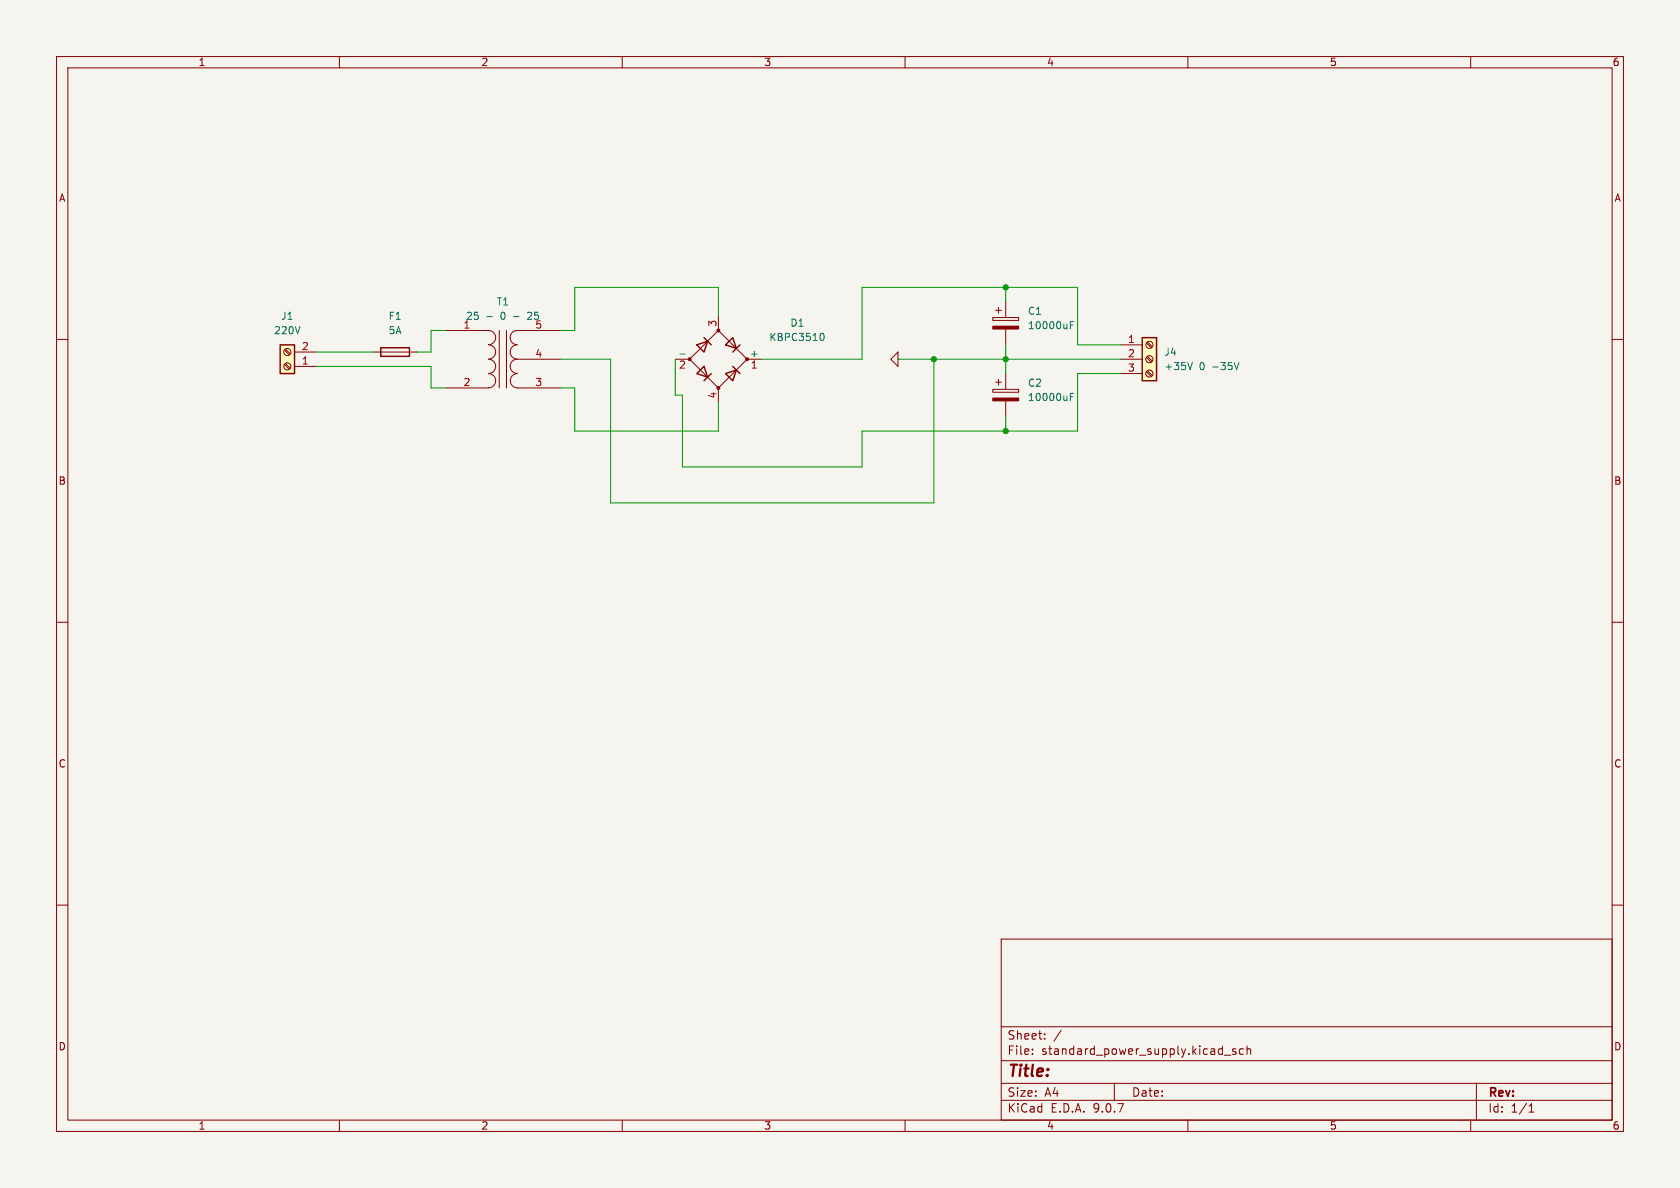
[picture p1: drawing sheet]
(kicad_sch
 (version 20250114)
 (generator "eeschema")
 (generator_version "9.0")
 (paper "A4")
 (lib_symbols
  (symbol "Connector:Screw_Terminal_01x02"
   (pin_names
    (offset 1.016) (hide yes)) (exclude_from_sim no) (in_bom yes) (on_board yes)
   (property "Reference" "J" (at 0 2.54 0) (effects (font (size 1.27 1.27))))
   (property "Value" "Screw_Terminal_01x02" (at 0 -5.08 0) (effects (font (size 1.27 1.27))))
   (property "Footprint" "" (at 0 0 0) (effects (font (size 1.27 1.27)) (hide yes)))
   (property "Datasheet" "~" (at 0 0 0) (effects (font (size 1.27 1.27)) (hide yes)))
   (property "Description" "Generic screw terminal, single row, 01x02, script generated (kicad-library-utils/schlib/autogen/connector/)" (at 0 0 0) (effects (font (size 1.27 1.27)) (hide yes)))
   (symbol "Screw_Terminal_01x02_1_1"
    (rectangle (start -1.27 1.27) (end 1.27 -3.81) (stroke (width 0.254) (type default)) (fill (type background)))
    (polyline (pts (xy -0.5334 0.3302) (xy 0.3302 -0.508)) (stroke (width 0.1524) (type default)) (fill (type none)))
    (polyline (pts (xy -0.5334 -2.2098) (xy 0.3302 -3.048)) (stroke (width 0.1524) (type default)) (fill (type none)))
    (polyline (pts (xy -0.3556 0.508) (xy 0.508 -0.3302)) (stroke (width 0.1524) (type default)) (fill (type none)))
    (polyline (pts (xy -0.3556 -2.032) (xy 0.508 -2.8702)) (stroke (width 0.1524) (type default)) (fill (type none)))
    (circle (center 0 0) (radius 0.635) (stroke (width 0.1524) (type default)) (fill (type none)))
    (circle (center 0 -2.54) (radius 0.635) (stroke (width 0.1524) (type default)) (fill (type none)))
    (pin passive line (at -5.08 0 0) (length 3.81) (name "Pin_1" (effects (font (size 1.27 1.27)))) (number "1" (effects (font (size 1.27 1.27)))))
    (pin passive line (at -5.08 -2.54 0) (length 3.81) (name "Pin_2" (effects (font (size 1.27 1.27)))) (number "2" (effects (font (size 1.27 1.27))))))
   (embedded_fonts no))
  (symbol "Connector:Screw_Terminal_01x03"
   (pin_names
    (offset 1.016) (hide yes)) (exclude_from_sim no) (in_bom yes) (on_board yes)
   (property "Reference" "J" (at 0 5.08 0) (effects (font (size 1.27 1.27))))
   (property "Value" "Screw_Terminal_01x03" (at 0 -5.08 0) (effects (font (size 1.27 1.27))))
   (property "Footprint" "" (at 0 0 0) (effects (font (size 1.27 1.27)) (hide yes)))
   (property "Datasheet" "~" (at 0 0 0) (effects (font (size 1.27 1.27)) (hide yes)))
   (property "Description" "Generic screw terminal, single row, 01x03, script generated (kicad-library-utils/schlib/autogen/connector/)" (at 0 0 0) (effects (font (size 1.27 1.27)) (hide yes)))
   (symbol "Screw_Terminal_01x03_1_1"
    (rectangle (start -1.27 3.81) (end 1.27 -3.81) (stroke (width 0.254) (type default)) (fill (type background)))
    (polyline (pts (xy -0.5334 2.8702) (xy 0.3302 2.032)) (stroke (width 0.1524) (type default)) (fill (type none)))
    (polyline (pts (xy -0.5334 0.3302) (xy 0.3302 -0.508)) (stroke (width 0.1524) (type default)) (fill (type none)))
    (polyline (pts (xy -0.5334 -2.2098) (xy 0.3302 -3.048)) (stroke (width 0.1524) (type default)) (fill (type none)))
    (polyline (pts (xy -0.3556 3.048) (xy 0.508 2.2098)) (stroke (width 0.1524) (type default)) (fill (type none)))
    (polyline (pts (xy -0.3556 0.508) (xy 0.508 -0.3302)) (stroke (width 0.1524) (type default)) (fill (type none)))
    (polyline (pts (xy -0.3556 -2.032) (xy 0.508 -2.8702)) (stroke (width 0.1524) (type default)) (fill (type none)))
    (circle (center 0 2.54) (radius 0.635) (stroke (width 0.1524) (type default)) (fill (type none)))
    (circle (center 0 0) (radius 0.635) (stroke (width 0.1524) (type default)) (fill (type none)))
    (circle (center 0 -2.54) (radius 0.635) (stroke (width 0.1524) (type default)) (fill (type none)))
    (pin passive line (at -5.08 2.54 0) (length 3.81) (name "Pin_1" (effects (font (size 1.27 1.27)))) (number "1" (effects (font (size 1.27 1.27)))))
    (pin passive line (at -5.08 0 0) (length 3.81) (name "Pin_2" (effects (font (size 1.27 1.27)))) (number "2" (effects (font (size 1.27 1.27)))))
    (pin passive line (at -5.08 -2.54 0) (length 3.81) (name "Pin_3" (effects (font (size 1.27 1.27)))) (number "3" (effects (font (size 1.27 1.27))))))
   (embedded_fonts no))
  (symbol "Device:C_Polarized"
   (pin_numbers (hide yes))
   (pin_names
    (offset 0.254)) (exclude_from_sim no) (in_bom yes) (on_board yes)
   (property "Reference" "C" (at 0.635 2.54 0) (effects (font (size 1.27 1.27)) (justify left)))
   (property "Value" "C_Polarized" (at 0.635 -2.54 0) (effects (font (size 1.27 1.27)) (justify left)))
   (property "Footprint" "" (at 0.9652 -3.81 0) (effects (font (size 1.27 1.27)) (hide yes)))
   (property "Datasheet" "~" (at 0 0 0) (effects (font (size 1.27 1.27)) (hide yes)))
   (property "Description" "Polarized capacitor" (at 0 0 0) (effects (font (size 1.27 1.27)) (hide yes)))
   (symbol "C_Polarized_0_1"
    (rectangle (start -2.286 0.508) (end 2.286 1.016) (stroke (width 0) (type default)) (fill (type none)))
    (polyline (pts (xy -1.778 2.286) (xy -0.762 2.286)) (stroke (width 0) (type default)) (fill (type none)))
    (polyline (pts (xy -1.27 2.794) (xy -1.27 1.778)) (stroke (width 0) (type default)) (fill (type none)))
    (rectangle (start 2.286 -0.508) (end -2.286 -1.016) (stroke (width 0) (type default)) (fill (type outline))))
   (symbol "C_Polarized_1_1"
    (pin passive line (at 0 3.81 270) (length 2.794) (name "~" (effects (font (size 1.27 1.27)))) (number "1" (effects (font (size 1.27 1.27)))))
    (pin passive line (at 0 -3.81 90) (length 2.794) (name "~" (effects (font (size 1.27 1.27)))) (number "2" (effects (font (size 1.27 1.27))))))
   (embedded_fonts no))
  (symbol "Device:D_Bridge_+-AA"
   (pin_names
    (offset 0)) (exclude_from_sim no) (in_bom yes) (on_board yes)
   (property "Reference" "D" (at 2.54 6.985 0) (effects (font (size 1.27 1.27)) (justify left)))
   (property "Value" "D_Bridge_+-AA" (at 2.54 5.08 0) (effects (font (size 1.27 1.27)) (justify left)))
   (property "Footprint" "" (at 0 0 0) (effects (font (size 1.27 1.27)) (hide yes)))
   (property "Datasheet" "~" (at 0 0 0) (effects (font (size 1.27 1.27)) (hide yes)))
   (property "Description" "Diode bridge, +ve/-ve/AC/AC" (at 0 0 0) (effects (font (size 1.27 1.27)) (hide yes)))
   (symbol "D_Bridge_+-AA_0_1"
    (circle (center -5.08 0) (radius 0.254) (stroke (width 0) (type default)) (fill (type outline)))
    (polyline (pts (xy -5.08 0) (xy 0 -5.08) (xy 5.08 0) (xy 0 5.08) (xy -5.08 0)) (stroke (width 0) (type default)) (fill (type none)))
    (polyline (pts (xy -3.81 2.54) (xy -2.54 1.27) (xy -1.905 3.175) (xy -3.81 2.54)) (stroke (width 0.254) (type default)) (fill (type none)))
    (polyline (pts (xy -2.54 3.81) (xy -1.27 2.54)) (stroke (width 0.254) (type default)) (fill (type none)))
    (polyline (pts (xy -2.54 -1.27) (xy -3.81 -2.54) (xy -1.905 -3.175) (xy -2.54 -1.27)) (stroke (width 0.254) (type default)) (fill (type none)))
    (polyline (pts (xy -1.27 -2.54) (xy -2.54 -3.81)) (stroke (width 0.254) (type default)) (fill (type none)))
    (circle (center 0 5.08) (radius 0.254) (stroke (width 0) (type default)) (fill (type outline)))
    (circle (center 0 -5.08) (radius 0.254) (stroke (width 0) (type default)) (fill (type outline)))
    (polyline (pts (xy 1.27 2.54) (xy 2.54 3.81) (xy 3.175 1.905) (xy 1.27 2.54)) (stroke (width 0.254) (type default)) (fill (type none)))
    (polyline (pts (xy 2.54 1.27) (xy 3.81 2.54)) (stroke (width 0.254) (type default)) (fill (type none)))
    (polyline (pts (xy 2.54 -1.27) (xy 3.81 -2.54)) (stroke (width 0.254) (type default)) (fill (type none)))
    (polyline (pts (xy 3.175 -1.905) (xy 1.27 -2.54) (xy 2.54 -3.81) (xy 3.175 -1.905)) (stroke (width 0.254) (type default)) (fill (type none)))
    (circle (center 5.08 0) (radius 0.254) (stroke (width 0) (type default)) (fill (type outline))))
   (symbol "D_Bridge_+-AA_1_1"
    (pin passive line (at -7.62 0 0) (length 2.54) (name "-" (effects (font (size 1.27 1.27)))) (number "2" (effects (font (size 1.27 1.27)))))
    (pin passive line (at 0 7.62 270) (length 2.54) (name "~" (effects (font (size 1.27 1.27)))) (number "3" (effects (font (size 1.27 1.27)))))
    (pin passive line (at 0 -7.62 90) (length 2.54) (name "~" (effects (font (size 1.27 1.27)))) (number "4" (effects (font (size 1.27 1.27)))))
    (pin passive line (at 7.62 0 180) (length 2.54) (name "+" (effects (font (size 1.27 1.27)))) (number "1" (effects (font (size 1.27 1.27))))))
   (embedded_fonts no))
  (symbol "Device:Fuse"
   (pin_numbers (hide yes))
   (pin_names
    (offset 0)) (exclude_from_sim no) (in_bom yes) (on_board yes)
   (property "Reference" "F" (at 2.032 0 90) (effects (font (size 1.27 1.27))))
   (property "Value" "Fuse" (at -1.905 0 90) (effects (font (size 1.27 1.27))))
   (property "Footprint" "" (at -1.778 0 90) (effects (font (size 1.27 1.27)) (hide yes)))
   (property "Datasheet" "~" (at 0 0 0) (effects (font (size 1.27 1.27)) (hide yes)))
   (property "Description" "Fuse" (at 0 0 0) (effects (font (size 1.27 1.27)) (hide yes)))
   (symbol "Fuse_0_1"
    (rectangle (start -0.762 -2.54) (end 0.762 2.54) (stroke (width 0.254) (type default)) (fill (type none)))
    (polyline (pts (xy 0 2.54) (xy 0 -2.54)) (stroke (width 0) (type default)) (fill (type none))))
   (symbol "Fuse_1_1"
    (pin passive line (at 0 3.81 270) (length 1.27) (name "~" (effects (font (size 1.27 1.27)))) (number "1" (effects (font (size 1.27 1.27)))))
    (pin passive line (at 0 -3.81 90) (length 1.27) (name "~" (effects (font (size 1.27 1.27)))) (number "2" (effects (font (size 1.27 1.27))))))
   (embedded_fonts no))
  (symbol "Device:Transformer_1P_SS"
   (pin_names
    (offset 1.016) (hide yes)) (exclude_from_sim no) (in_bom yes) (on_board yes)
   (property "Reference" "T" (at 0 6.35 0) (effects (font (size 1.27 1.27))))
   (property "Value" "Transformer_1P_SS" (at 0 -7.62 0) (effects (font (size 1.27 1.27))))
   (property "Footprint" "" (at 0 0 0) (effects (font (size 1.27 1.27)) (hide yes)))
   (property "Datasheet" "~" (at 0 0 0) (effects (font (size 1.27 1.27)) (hide yes)))
   (property "Description" "Transformer, single primary, split secondary" (at 0 0 0) (effects (font (size 1.27 1.27)) (hide yes)))
   (symbol "Transformer_1P_SS_0_1"
    (arc (start -1.27 3.81) (mid -1.656 2.9336) (end -2.54 2.5654) (stroke (width 0) (type default)) (fill (type none)))
    (arc (start -1.27 1.27) (mid -1.656 0.3936) (end -2.54 0.0254) (stroke (width 0) (type default)) (fill (type none)))
    (arc (start -1.27 -1.27) (mid -1.656 -2.1464) (end -2.54 -2.5146) (stroke (width 0) (type default)) (fill (type none)))
    (arc (start -1.27 -3.81) (mid -1.656 -4.6864) (end -2.54 -5.0546) (stroke (width 0) (type default)) (fill (type none)))
    (arc (start -2.54 5.08) (mid -1.642 4.708) (end -1.27 3.81) (stroke (width 0) (type default)) (fill (type none)))
    (arc (start -2.54 2.54) (mid -1.642 2.168) (end -1.27 1.27) (stroke (width 0) (type default)) (fill (type none)))
    (arc (start -2.54 0) (mid -1.642 -0.372) (end -1.27 -1.27) (stroke (width 0) (type default)) (fill (type none)))
    (arc (start -2.54 -2.54) (mid -1.642 -2.912) (end -1.27 -3.81) (stroke (width 0) (type default)) (fill (type none)))
    (polyline (pts (xy -0.635 5.08) (xy -0.635 -5.08)) (stroke (width 0) (type default)) (fill (type none)))
    (polyline (pts (xy 0.635 -5.08) (xy 0.635 5.08)) (stroke (width 0) (type default)) (fill (type none)))
    (arc (start 1.2954 3.81) (mid 1.6457 4.7117) (end 2.54 5.08) (stroke (width 0) (type default)) (fill (type none)))
    (arc (start 1.2954 1.27) (mid 1.6457 2.1717) (end 2.54 2.54) (stroke (width 0) (type default)) (fill (type none)))
    (arc (start 1.2954 -1.27) (mid 1.6457 -0.3683) (end 2.54 0) (stroke (width 0) (type default)) (fill (type none)))
    (arc (start 2.54 2.5654) (mid 1.6599 2.9299) (end 1.2954 3.81) (stroke (width 0) (type default)) (fill (type none)))
    (arc (start 2.54 0.0254) (mid 1.6599 0.3899) (end 1.2954 1.27) (stroke (width 0) (type default)) (fill (type none)))
    (arc (start 2.54 -2.5146) (mid 1.6599 -2.1501) (end 1.2954 -1.27) (stroke (width 0) (type default)) (fill (type none)))
    (arc (start 1.3208 -3.81) (mid 1.6711 -2.9085) (end 2.5654 -2.54) (stroke (width 0) (type default)) (fill (type none)))
    (arc (start 2.5654 -5.0546) (mid 1.6851 -4.6902) (end 1.3208 -3.81) (stroke (width 0) (type default)) (fill (type none))))
   (symbol "Transformer_1P_SS_1_1"
    (pin passive line (at -10.16 5.08 0) (length 7.62) (name "AA" (effects (font (size 1.27 1.27)))) (number "1" (effects (font (size 1.27 1.27)))))
    (pin passive line (at -10.16 -5.08 0) (length 7.62) (name "AB" (effects (font (size 1.27 1.27)))) (number "2" (effects (font (size 1.27 1.27)))))
    (pin passive line (at 10.16 5.08 180) (length 7.62) (name "SB" (effects (font (size 1.27 1.27)))) (number "5" (effects (font (size 1.27 1.27)))))
    (pin passive line (at 10.16 0 180) (length 7.62) (name "SC" (effects (font (size 1.27 1.27)))) (number "4" (effects (font (size 1.27 1.27)))))
    (pin passive line (at 10.16 -5.08 180) (length 7.62) (name "SA" (effects (font (size 1.27 1.27)))) (number "3" (effects (font (size 1.27 1.27))))))
   (embedded_fonts no))
  (symbol "Simulation_SPICE:0"
   (power)
   (pin_numbers (hide yes))
   (pin_names
    (offset 0) (hide yes)) (exclude_from_sim no) (in_bom yes) (on_board yes)
   (property "Reference" "#GND" (at 0 -5.08 0) (effects (font (size 1.27 1.27)) (hide yes)))
   (property "Value" "0" (at 0 -2.54 0) (effects (font (size 1.27 1.27))))
   (property "Footprint" "" (at 0 0 0) (effects (font (size 1.27 1.27)) (hide yes)))
   (property "Datasheet" "https://ngspice.sourceforge.io/docs/ngspice-html-manual/manual.xhtml#subsec_Circuit_elements__device" (at 0 -10.16 0) (effects (font (size 1.27 1.27)) (hide yes)))
   (property "Description" "0V reference potential for simulation" (at 0 -7.62 0) (effects (font (size 1.27 1.27)) (hide yes)))
   (symbol "0_0_1"
    (polyline (pts (xy -1.27 0) (xy 0 -1.27) (xy 1.27 0) (xy -1.27 0)) (stroke (width 0) (type default)) (fill (type none))))
   (symbol "0_1_1"
    (pin power_in line (at 0 0 0) (length 0) (name "~" (effects (font (size 1.016 1.016)))) (number "1" (effects (font (size 1.016 1.016))))))
   (embedded_fonts no)))
 (junction
  (at 177.8 50.8)
  (diameter 0)
  (color 0 0 0 0))
 (junction
  (at 177.8 76.2)
  (diameter 0)
  (color 0 0 0 0))
 (junction
  (at 165.1 63.5)
  (diameter 0)
  (color 0 0 0 0))
 (junction
  (at 177.8 63.5)
  (diameter 0)
  (color 0 0 0 0))
 (wire
  (pts (xy 152.4 76.2) (xy 177.8 76.2))
  (stroke (width 0) (type default)))
 (wire
  (pts (xy 190.5 66.04) (xy 198.12 66.04))
  (stroke (width 0) (type default)))
 (wire
  (pts (xy 158.75 63.5) (xy 165.1 63.5))
  (stroke (width 0) (type default)))
 (wire
  (pts (xy 152.4 50.8) (xy 177.8 50.8))
  (stroke (width 0) (type default)))
 (wire
  (pts (xy 127 71.12) (xy 127 76.2))
  (stroke (width 0) (type default)))
 (wire
  (pts (xy 152.4 63.5) (xy 152.4 50.8))
  (stroke (width 0) (type default)))
 (wire
  (pts (xy 120.65 82.55) (xy 120.65 69.85))
  (stroke (width 0) (type default)))
 (wire
  (pts (xy 127 50.8) (xy 127 55.88))
  (stroke (width 0) (type default)))
 (wire
  (pts (xy 152.4 82.55) (xy 152.4 76.2))
  (stroke (width 0) (type default)))
 (wire
  (pts (xy 76.2 62.23) (xy 76.2 58.42))
  (stroke (width 0) (type default)))
 (wire
  (pts (xy 177.8 63.5) (xy 198.12 63.5))
  (stroke (width 0) (type default)))
 (wire
  (pts (xy 190.5 50.8) (xy 190.5 60.96))
  (stroke (width 0) (type default)))
 (wire
  (pts (xy 101.6 68.58) (xy 101.6 76.2))
  (stroke (width 0) (type default)))
 (wire
  (pts (xy 76.2 58.42) (xy 78.74 58.42))
  (stroke (width 0) (type default)))
 (wire
  (pts (xy 177.8 60.96) (xy 177.8 63.5))
  (stroke (width 0) (type default)))
 (wire
  (pts (xy 165.1 88.9) (xy 165.1 63.5))
  (stroke (width 0) (type default)))
 (wire
  (pts (xy 99.06 68.58) (xy 101.6 68.58))
  (stroke (width 0) (type default)))
 (wire
  (pts (xy 177.8 50.8) (xy 190.5 50.8))
  (stroke (width 0) (type default)))
 (wire
  (pts (xy 101.6 58.42) (xy 101.6 50.8))
  (stroke (width 0) (type default)))
 (wire
  (pts (xy 101.6 50.8) (xy 127 50.8))
  (stroke (width 0) (type default)))
 (wire
  (pts (xy 99.06 58.42) (xy 101.6 58.42))
  (stroke (width 0) (type default)))
 (wire
  (pts (xy 120.65 69.85) (xy 119.38 69.85))
  (stroke (width 0) (type default)))
 (wire
  (pts (xy 76.2 64.77) (xy 76.2 68.58))
  (stroke (width 0) (type default)))
 (wire
  (pts (xy 177.8 50.8) (xy 177.8 53.34))
  (stroke (width 0) (type default)))
 (wire
  (pts (xy 76.2 68.58) (xy 78.74 68.58))
  (stroke (width 0) (type default)))
 (wire
  (pts (xy 55.88 62.23) (xy 66.04 62.23))
  (stroke (width 0) (type default)))
 (wire
  (pts (xy 134.62 63.5) (xy 152.4 63.5))
  (stroke (width 0) (type default)))
 (wire
  (pts (xy 73.66 62.23) (xy 76.2 62.23))
  (stroke (width 0) (type default)))
 (wire
  (pts (xy 190.5 76.2) (xy 190.5 66.04))
  (stroke (width 0) (type default)))
 (wire
  (pts (xy 55.88 64.77) (xy 76.2 64.77))
  (stroke (width 0) (type default)))
 (wire
  (pts (xy 107.95 88.9) (xy 165.1 88.9))
  (stroke (width 0) (type default)))
 (wire
  (pts (xy 99.06 63.5) (xy 107.95 63.5))
  (stroke (width 0) (type default)))
 (wire
  (pts (xy 119.38 63.5) (xy 119.38 69.85))
  (stroke (width 0) (type default)))
 (wire
  (pts (xy 177.8 73.66) (xy 177.8 76.2))
  (stroke (width 0) (type default)))
 (wire
  (pts (xy 177.8 76.2) (xy 190.5 76.2))
  (stroke (width 0) (type default)))
 (wire
  (pts (xy 120.65 82.55) (xy 152.4 82.55))
  (stroke (width 0) (type default)))
 (wire
  (pts (xy 165.1 63.5) (xy 177.8 63.5))
  (stroke (width 0) (type default)))
 (wire
  (pts (xy 190.5 60.96) (xy 198.12 60.96))
  (stroke (width 0) (type default)))
 (wire
  (pts (xy 101.6 76.2) (xy 127 76.2))
  (stroke (width 0) (type default)))
 (wire
  (pts (xy 177.8 63.5) (xy 177.8 66.04))
  (stroke (width 0) (type default)))
 (wire
  (pts (xy 107.95 63.5) (xy 107.95 88.9))
  (stroke (width 0) (type default)))
 (symbol
  (lib_id "Device:Fuse")
  (at 69.85 62.23 90)
  (unit 1)
  (exclude_from_sim no)
  (in_bom yes)
  (on_board yes)
  (dnp no)
  (fields_autoplaced yes)
  (property "Reference" "F1" (at 69.85 55.88 90) (effects (font (size 1.27 1.27))))
  (property "Value" "5A" (at 69.85 58.42 90) (effects (font (size 1.27 1.27))))
  (property "Footprint" "" (at 69.85 64.008 90) (effects (font (size 1.27 1.27)) (hide yes)))
  (property "Datasheet" "~" (at 69.85 62.23 0) (effects (font (size 1.27 1.27)) (hide yes)))
  (property "Description" "Fuse" (at 69.85 62.23 0) (effects (font (size 1.27 1.27)) (hide yes)))
  (pin "2")
  (pin "1"))
 (symbol
  (lib_id "Connector:Screw_Terminal_01x02")
  (at 50.8 64.77 180)
  (unit 1)
  (exclude_from_sim no)
  (in_bom yes)
  (on_board yes)
  (dnp no)
  (fields_autoplaced yes)
  (property "Reference" "J1" (at 50.8 55.88 0) (effects (font (size 1.27 1.27))))
  (property "Value" "220V" (at 50.8 58.42 0) (effects (font (size 1.27 1.27))))
  (property "Footprint" "" (at 50.8 64.77 0) (effects (font (size 1.27 1.27)) (hide yes)))
  (property "Datasheet" "~" (at 50.8 64.77 0) (effects (font (size 1.27 1.27)) (hide yes)))
  (property "Description" "Generic screw terminal, single row, 01x02, script generated (kicad-library-utils/schlib/autogen/connector/)" (at 50.8 64.77 0) (effects (font (size 1.27 1.27)) (hide yes)))
  (pin "2")
  (pin "1"))
 (symbol
  (lib_id "Device:C_Polarized")
  (at 177.8 69.85 0)
  (unit 1)
  (exclude_from_sim no)
  (in_bom yes)
  (on_board yes)
  (dnp no)
  (fields_autoplaced yes)
  (property "Reference" "C2" (at 181.61 67.6909 0) (effects (font (size 1.27 1.27)) (justify left)))
  (property "Value" "10000uF" (at 181.61 70.2309 0) (effects (font (size 1.27 1.27)) (justify left)))
  (property "Footprint" "" (at 178.7652 73.66 0) (effects (font (size 1.27 1.27)) (hide yes)))
  (property "Datasheet" "~" (at 177.8 69.85 0) (effects (font (size 1.27 1.27)) (hide yes)))
  (property "Description" "Polarized capacitor" (at 177.8 69.85 0) (effects (font (size 1.27 1.27)) (hide yes)))
  (pin "2")
  (pin "1"))
 (symbol
  (lib_id "Simulation_SPICE:0")
  (at 158.75 63.5 270)
  (unit 1)
  (exclude_from_sim no)
  (in_bom yes)
  (on_board yes)
  (dnp no)
  (fields_autoplaced yes)
  (property "Reference" "#GND01" (at 153.67 63.5 0) (effects (font (size 1.27 1.27)) (hide yes)))
  (property "Value" "0" (at 161.29 63.5 0) (effects (font (size 1.27 1.27)) (hide yes)))
  (property "Footprint" "" (at 158.75 63.5 0) (effects (font (size 1.27 1.27)) (hide yes)))
  (property "Datasheet" "https://ngspice.sourceforge.io/docs/ngspice-html-manual/manual.xhtml#subsec_Circuit_elements__device" (at 148.59 63.5 0) (effects (font (size 1.27 1.27)) (hide yes)))
  (property "Description" "0V reference potential for simulation" (at 151.13 63.5 0) (effects (font (size 1.27 1.27)) (hide yes)))
  (pin "1"))
 (symbol
  (lib_id "Connector:Screw_Terminal_01x03")
  (at 203.2 63.5 0)
  (unit 1)
  (exclude_from_sim no)
  (in_bom yes)
  (on_board yes)
  (dnp no)
  (fields_autoplaced yes)
  (property "Reference" "J4" (at 205.74 62.2299 0) (effects (font (size 1.27 1.27)) (justify left)))
  (property "Value" "+35V 0 -35V" (at 205.74 64.7699 0) (effects (font (size 1.27 1.27)) (justify left)))
  (property "Footprint" "" (at 203.2 63.5 0) (effects (font (size 1.27 1.27)) (hide yes)))
  (property "Datasheet" "~" (at 203.2 63.5 0) (effects (font (size 1.27 1.27)) (hide yes)))
  (property "Description" "Generic screw terminal, single row, 01x03, script generated (kicad-library-utils/schlib/autogen/connector/)" (at 203.2 63.5 0) (effects (font (size 1.27 1.27)) (hide yes)))
  (pin "3")
  (pin "2")
  (pin "1"))
 (symbol
  (lib_id "Device:D_Bridge_+-AA")
  (at 127 63.5 0)
  (unit 1)
  (exclude_from_sim no)
  (in_bom yes)
  (on_board yes)
  (dnp no)
  (property "Reference" "D1" (at 140.97 57.0798 0) (effects (font (size 1.27 1.27))))
  (property "Value" "KBPC3510" (at 140.97 59.6198 0) (effects (font (size 1.27 1.27))))
  (property "Footprint" "" (at 127 63.5 0) (effects (font (size 1.27 1.27)) (hide yes)))
  (property "Datasheet" "~" (at 127 63.5 0) (effects (font (size 1.27 1.27)) (hide yes)))
  (property "Description" "Diode bridge, +ve/-ve/AC/AC" (at 127 63.5 0) (effects (font (size 1.27 1.27)) (hide yes)))
  (pin "1")
  (pin "4")
  (pin "3")
  (pin "2"))
 (symbol
  (lib_id "Device:C_Polarized")
  (at 177.8 57.15 0)
  (unit 1)
  (exclude_from_sim no)
  (in_bom yes)
  (on_board yes)
  (dnp no)
  (fields_autoplaced yes)
  (property "Reference" "C1" (at 181.61 54.9909 0) (effects (font (size 1.27 1.27)) (justify left)))
  (property "Value" "10000uF" (at 181.61 57.5309 0) (effects (font (size 1.27 1.27)) (justify left)))
  (property "Footprint" "" (at 178.7652 60.96 0) (effects (font (size 1.27 1.27)) (hide yes)))
  (property "Datasheet" "~" (at 177.8 57.15 0) (effects (font (size 1.27 1.27)) (hide yes)))
  (property "Description" "Polarized capacitor" (at 177.8 57.15 0) (effects (font (size 1.27 1.27)) (hide yes)))
  (pin "2")
  (pin "1"))
 (symbol
  (lib_id "Device:Transformer_1P_SS")
  (at 88.9 63.5 0)
  (unit 1)
  (exclude_from_sim no)
  (in_bom yes)
  (on_board yes)
  (dnp no)
  (fields_autoplaced yes)
  (property "Reference" "T1" (at 88.9127 53.34 0) (effects (font (size 1.27 1.27))))
  (property "Value" "25 - 0 - 25" (at 88.9127 55.88 0) (effects (font (size 1.27 1.27))))
  (property "Footprint" "" (at 88.9 63.5 0) (effects (font (size 1.27 1.27)) (hide yes)))
  (property "Datasheet" "~" (at 88.9 63.5 0) (effects (font (size 1.27 1.27)) (hide yes)))
  (property "Description" "Transformer, single primary, split secondary" (at 88.9 63.5 0) (effects (font (size 1.27 1.27)) (hide yes)))
  (pin "1")
  (pin "5")
  (pin "2")
  (pin "3")
  (pin "4"))
 (sheet_instances
  (path ""
   (page "1")))
 (embedded_fonts no))
